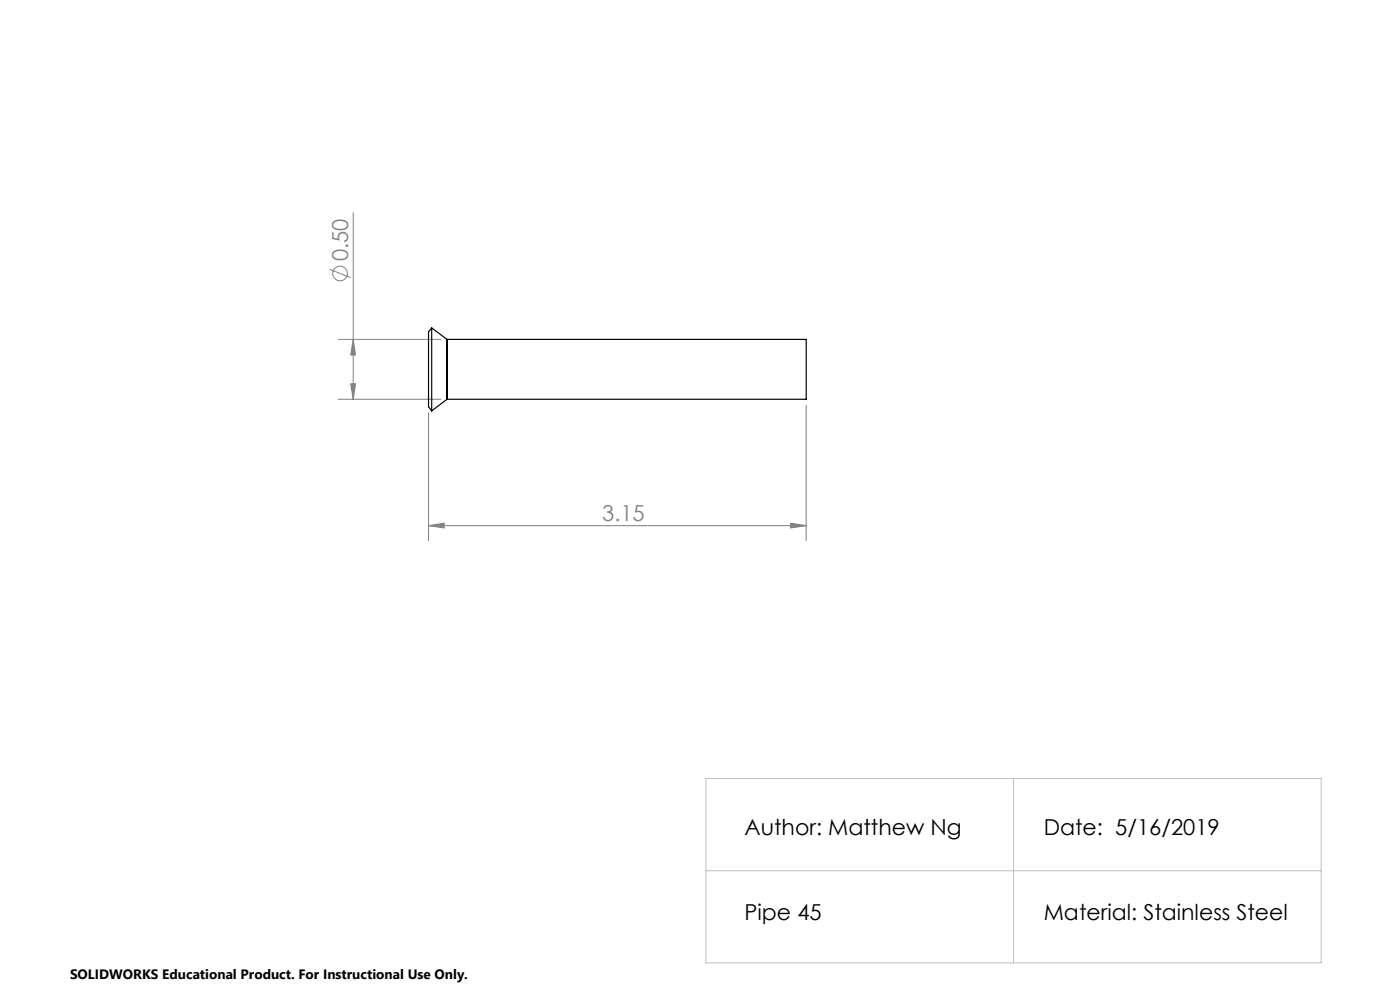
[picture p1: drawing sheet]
<svg xmlns="http://www.w3.org/2000/svg" width="297mm" height="210mm" viewBox="0 0 297 210" stroke-linecap="round" stroke-linejoin="round" font-family="sans-serif">
<g fill="none" stroke="#808080" stroke-width=".21">
<path d="M69.9 57.1l4.5 1.8M74.9 45.1v39.6M71.8 72h21.8M74.9 72l.5 3.3h-1zM71.8 84.7h21.8M74.4 81.4h1l-.5 3.3zM90.9 87.6v27.1M171 86v28.7M90.9 111.5l3.3-.5v1zM90.9 111.5h80.1M167.7 111l3.3 .5-3.3 .5z"/>
<circle cx="72.1" cy="58" r="1.55"/>
</g>
<path d="M149.8 165.1h130.5v39.1h-130.5zM215 165.1v39.1M149.8 184.7h130.5" fill="none" stroke="#c0c0c0" stroke-width=".21"/>
<g fill="#808080">
<path d="M167.7 111l3.3 .5-3.3 .5zM90.9 111.5l3.3-.5v1z"/>
<path d="M74.9 72l.5 3.3h-1zM74.4 81.4h1l-.5 3.3z"/>
</g>
<path d="M91.6 69.6v17.6M91.6 69.6l-.7 .8v15.9l.7 .9M91.6 69.6l3.2 2.4M94.8 72h76.2v12.7h-76.2M94.8 72v12.7M94.8 84.7l-3.2 2.5" fill="none" stroke="#000" stroke-width=".25"/>
<g font-size="4.7" fill="#808080">
<text x="73.9" y="55.4" transform="rotate(-90 73.9 55.4)">0.50</text>
<text x="127.7" y="110.5">3.15</text>
</g>
<g font-size="4.7">
<text x="157.9" y="177.1">Author: Matthew Ng</text>
<text x="221.4" y="177.1">Date: 5/16/2019</text>
<text x="157.9" y="195.2">Pipe 45</text>
<text x="221.4" y="195.2">Material: Stainless Steel</text>
</g>
<text font-size="2.9" x="14.9" y="207.6">SOLIDWORKS Educational Product. For Instructional Use Only.</text>
</svg>
